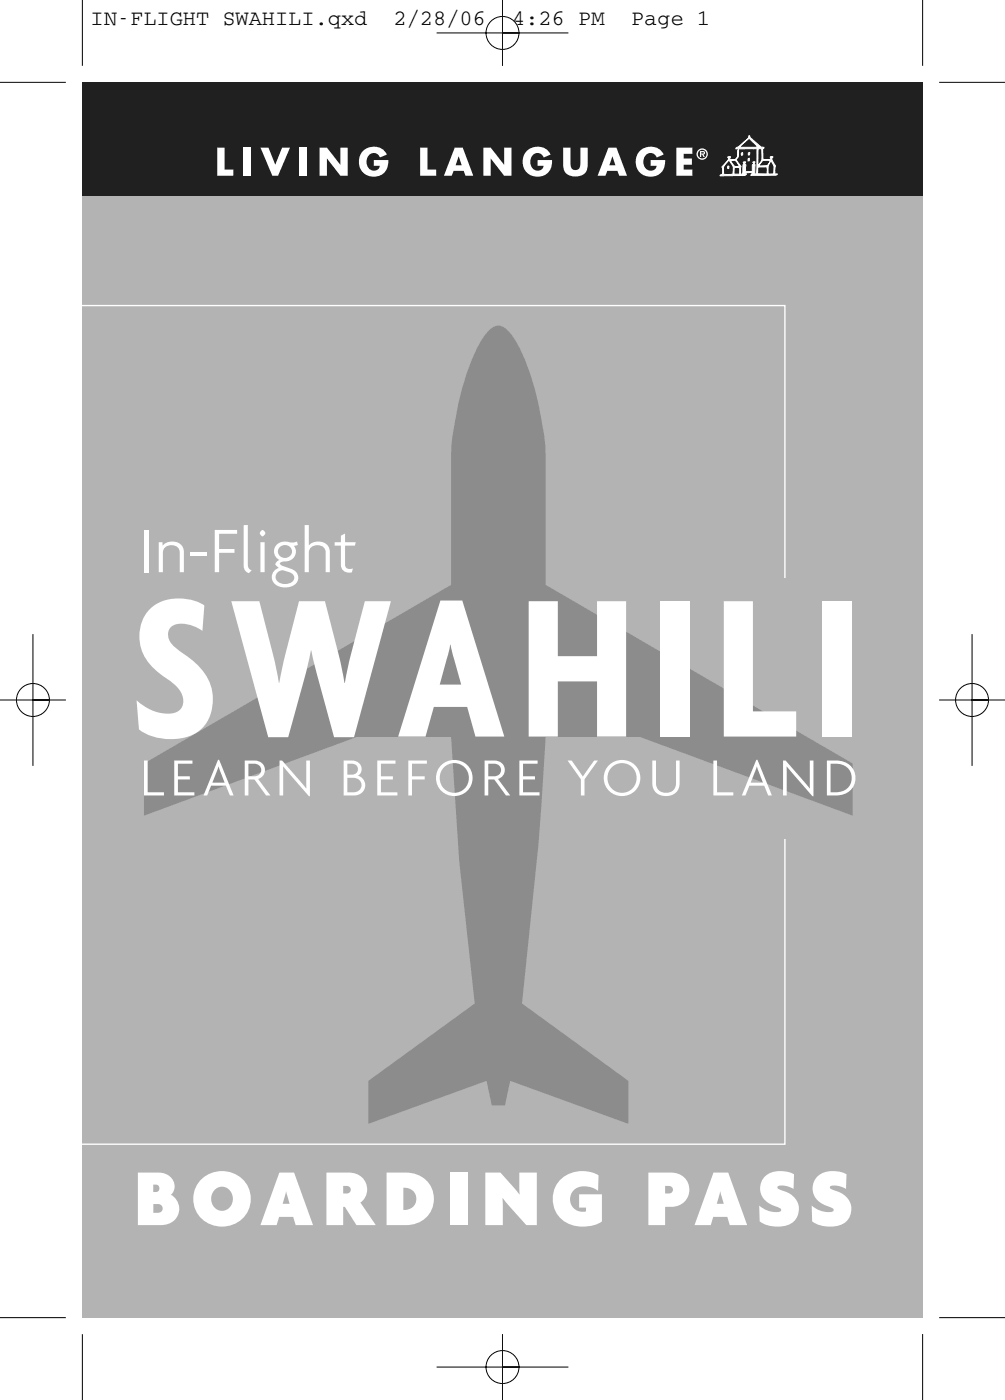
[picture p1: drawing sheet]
<svg xmlns="http://www.w3.org/2000/svg" width="129mm" height="180mm" viewBox="0 0 129 180" stroke-linecap="round" stroke-linejoin="round" font-family="sans-serif">
<path d="M10.5 10.5h108.1v158.9h-108.1z" fill="#b2b3b7"/>
<path d="M10.5 39.3h90.3v107.7h-90.3" fill="none" stroke="#fff" stroke-width=".18"/>
<path d="M98 74.3h6.6v33.5h-6.6z" fill="#b2b3b7"/>
<path d="M10.5 10.5h108.1v14.7h-108.1z" fill="#231f20"/>
<g fill="#fff">
<path d="M27.9 19h1v2.8h1.1v.8h-2.1z"/>
<path d="M31.3 19h.9v3.6h-.9z"/>
<path d="M33.5 19h1l.9 2.2 .8-2.2h1.1l-1.6 3.6h-.7z"/>
<path d="M38.5 19h.9v3.6h-.9z"/>
<path d="M41.1 19h.9l1.7 2.2v-2.2h1v3.6h-1l-1.7-2.2v2.2h-.9z"/>
<path d="M46.7 19.4a1.91 1.91 0 0 1 3 .5l-.9 .3a.87 .87 0 0 0-.9-.5 .87 .87 0 0 0-.8 .8 1.02 1.02 0 0 0 .3 1.1 1.02 1.02 0 0 0 1.2 .2l.2-.5h-.8v-.7h1.9a1.93 1.93 0 0 1-2.6 2 1.93 1.93 0 0 1-.6-3.2z"/>
<path d="M54 19h.9v2.8h1.1v.8h-2z"/>
<path d="M62.1 19h.9l1.8 2.2v-2.2h.9v3.6h-.9l-1.7-2.2-.1 2.2h-.9z"/>
<path d="M67.7 19.4a1.91 1.91 0 0 1 3 .5l-.9 .3a.87 .87 0 0 0-.9-.5 .87 .87 0 0 0-.7 .8 1.02 1.02 0 0 0 .2 1.1 1.02 1.02 0 0 0 1.2 .2l.2-.5h-.7v-.7h1.8a1.93 1.93 0 0 1-2.5 2 1.93 1.93 0 0 1-.7-3.2z"/>
<path d="M72.4 19h.9v1.9a.72 .72 0 0 0 .2 .8 .72 .72 0 0 0 .8 .1l.2-.3 .1-.3v-2.2h.9v2a1.46 1.46 0 0 1-1.9 1.7 1.36 1.36 0 0 1-1.2-1.7z"/>
<path d="M82.2 19.4a1.91 1.91 0 0 1 3.1 .5l-.9 .3a.87 .87 0 0 0-1-.5 .87 .87 0 0 0-.7 .8 1.02 1.02 0 0 0 .2 1.1 1.02 1.02 0 0 0 1.2 .2l.3-.5h-.8v-.7h1.9a1.93 1.93 0 0 1-2.6 2 1.93 1.93 0 0 1-.7-3.2z"/>
<path d="M86.9 19h2.1v.8h-1.2v.6h1.1v.8h-1.1v.6h1.2v.8h-2.1z"/>
<path d="M90.1 19.5v.2h.3v-.1zM89.9 19.4l.6 .1v.3l-.1 .1 .2 .3h-.2l-.2-.3h-.1v.3h-.2zM89.6 19.8a.6 .6 0 0 0 1.2 0 .6 .6 0 0 0-1.2 0zM89.5 19.8a.73 .73 0 0 1 1.4 0 .73 .73 0 0 1-1.4 0z"/>
<path d="M58.9 20.1l-.4 1.1h.8zM58.4 19h1l1.4 3.6h-1l-.2-.6h-1.3l-.3 .6h-1z"/>
<path d="M78.7 20.1l-.4 1.1h.8zM78.2 19h1l1.4 3.6h-1l-.3-.6h-1.3l-.2 .6h-1z"/>
</g>
<path d="M93.5 21.4l.1-.1 .1 .1-.2 .3z" fill-rule="evenodd" fill="#fff"/>
<path d="M93.5 21.4l.1-.1 .1 .1-.2 .3z" fill="none" stroke="#fff" stroke-width=".13"/>
<path d="M96.1 20.4v.3l.2-.1v-.2zM95.3 19.7v.3l.1-.2v-.2zM96.1 19.7v.2h.2v-.3zM97.4 19.1l.5 .1v.2a2.02 2.02 0 0 1-.4 1.8h.1a.93 .93 0 0 1 1.3-.5v.1l.2-.1a1.51 1.51 0 0 1 .3 1.6h-.7a2.12 2.12 0 0 1 .2-1.5l-.2 .3a1.32 1.32 0 0 1-1.1 .2l-.1-.1h-.1zM97.4 21.5h.2h1l-.1 .8h-1.2zM95.1 18.8l1.2-1 1 1a3.1 3.1 0 0 1-1.6 .1h-.6zM94.4 21.6h.6v.8h-.6zM93.6 20.6a1.46 1.46 0 0 1 .5 1.8h-1.1v-.2a1.51 1.51 0 0 1 .6-1.6zM93.9 20.7l.1-.1a.55 .55 0 0 1 .7 .4l.3 .3a.74 .74 0 0 1-1.1-.6zM94.6 19v.1h2.7l-.1 3.2h-.2v-1.1l-.1-.1 .1-.3-.3 .1 .1 .2-.1 .1v.8h-.9v-.8l-.1-.1 .1-.3h-.3l.1 .2a1.33 1.33 0 0 0-.2 1v.3l-.2 .1v-1l-.7-.9 .4-.4v-.9l-.1 .2-.1 .8-.1 .1a.76 .76 0 0 1-.8 .1v-.3l-.3 .1a.35 .35 0 0 1-.1 .6l-.6 .7a1.15 1.15 0 0 1-.1 .9l-.2 .2h3.1l.3-.2-.1-.2h.6h.2v.1l-.1 .2h3.2l.2-.1-.3-.1v-.6a.69 .69 0 0 0-.2-.8l-.2-.5 .1-.3-.3 .1v.3h-.9l-.1-.1v-.5a.85 .85 0 0 1 .2-.9l-.4-.1-1.4-1.2-.1-.3-.1 .1a1.12 1.12 0 0 1-.6 .8z" fill="#fff"/>
<path d="M94.6 19l1.3-1a.5 .5 0 0 0 .3-.5l.1-.1 .1 .3 1.4 1.2 .4 .1a.85 .85 0 0 0-.2 .9v.5l.1 .1h.9l-.1-.3 .1-.1h.3l-.1 .2a1.09 1.09 0 0 0 .4 1l-.1 1 .4 .1-.2 .1h-3.2l.1-.2v-.1h-.2h-.6l.1 .2-.2 .1-3.2 .1a.66 .66 0 0 0 .3-.8v-.4l.6-.6a.5 .5 0 0 0 .1-.6l.3-.1v.3l.1 .1a.6 .6 0 0 0 .8-.3l.1-.8 .1-.2v.9l-.4 .4 .7 .9v1l.2-.1v-.3a1.33 1.33 0 0 1 .2-1l-.1-.2h.3l-.1 .3 .1 .1v.8h.9v-.8l.1-.1-.1-.2 .3-.1-.1 .3 .1 .1v1.1h.2l.1-3.2h-2.7zM95.1 18.8l1.2-1 1 1a3.1 3.1 0 0 1-1.6 .1h-.6zM95.3 19.7l.1-.1v.2l-.1 .2zM96.1 19.7l.2-.1v.3h-.2zM97.4 19.1l.5 .1v.2a2.02 2.02 0 0 1-.4 1.8h.1a.93 .93 0 0 1 1.3-.5v.1l.2-.1a1.51 1.51 0 0 1 .3 1.6h-.7a2.12 2.12 0 0 1 .2-1.5l-.2 .3a1.32 1.32 0 0 1-1.1 .2l-.1-.1h-.1zM93.6 20.6a1.46 1.46 0 0 1 .5 1.8h-1.1v-.2a1.51 1.51 0 0 1 .6-1.6zM93.9 20.7l.1-.1a.55 .55 0 0 1 .7 .4l.3 .3a.74 .74 0 0 1-1.1-.6zM94.4 21.6h.6v.8h-.6zM96.1 20.4h.2v.2l-.2 .1zM97.4 21.5h.2h1l-.1 .8h-1.2z" fill="none" stroke="#fff" stroke-width=".13"/>
<path d="M63 42.3a1.4 1.4 0 0 1 2.1 0 14.2 14.2 0 0 1 2.9 5.5 37.5 37.5 0 0 1 2.1 11.6v15.8l39.5 22.9v6.7l-27.4-10.1h-12.1l-.9 13.3-2.1 21 13.6 9.9v5.5l-15.2-5.5-.6 3.2h-1.7l-.7-3.2-15.2 5.5v-5.5l13.7-9.9-2-18.3-1-16h-12.2l-27.3 10.1v-6.7l39.5-22.9v-15.8a25 25 0 0 1 .7-6.6 29.3 29.3 0 0 1 3.2-9.2z" fill-rule="evenodd" fill="#8a8c8f"/>
<path d="M10.2 -.1h82.4v4.7h-82.4z" fill="#fff"/>
<g fill="none" stroke="#fff" stroke-width=".18">
<path d="M0 10.6h8.5M10.6 0v8.5M56.1 4.2h16.9M64.6 4.2h2.1a2.12 2.12 0 0 1-3 2 2.12 2.12 0 0 1-.5-3.6 2.12 2.12 0 0 1 3.4 1.1l.1 .5M64.6 0v8.5M118.5 0v8.5M120.6 10.6h8.5M0 90h8.5M4.2 90h2.1a2.12 2.12 0 0 1-3 1.9 2.12 2.12 0 0 1-.4-3.6 2.12 2.12 0 0 1 3.4 1.1v.6M4.2 81.5v16.9M120.6 90h8.5M124.9 90h2.1a2.12 2.12 0 0 1-3 1.9 2.12 2.12 0 0 1-.5-3.6 2.12 2.12 0 0 1 3.4 1.1l.1 .6"/>
<path d="M124.9 81.5v16.9M0 169.3h8.5M10.6 171.4v8.5M56.1 175.7h16.9M64.6 175.7h2.1a2.12 2.12 0 0 1-3 1.9 2.12 2.12 0 0 1-.5-3.5 2.12 2.12 0 0 1 3.4 1l.1 .6M64.6 171.4v8.5M118.5 171.4v8.5M120.6 169.3h8.5"/>
</g>
<g fill="none" stroke="#000" stroke-width=".13">
<path d="M0 10.6h8.5M10.6 0v8.5M56.1 4.2h16.9M64.6 4.2h2.1a2.12 2.12 0 0 1-3 2 2.12 2.12 0 0 1-.5-3.6 2.12 2.12 0 0 1 3.4 1.1l.1 .5M64.6 0v8.5M118.5 0v8.5M120.6 10.6h8.5M0 90h8.5M4.2 90h2.1a2.12 2.12 0 0 1-3 1.9 2.12 2.12 0 0 1-.4-3.6 2.12 2.12 0 0 1 3.4 1.1v.6M4.2 81.5v16.9M120.6 90h8.5M124.9 90h2.1a2.12 2.12 0 0 1-3 1.9 2.12 2.12 0 0 1-.5-3.6 2.12 2.12 0 0 1 3.4 1.1l.1 .6"/>
<path d="M124.9 81.5v16.9M0 169.3h8.5M10.6 171.4v8.5M56.1 175.7h16.9M64.6 175.7h2.1a2.12 2.12 0 0 1-3 1.9 2.12 2.12 0 0 1-.5-3.5 2.12 2.12 0 0 1 3.4 1l.1 .6M64.6 171.4v8.5M118.5 171.4v8.5M120.6 169.3h8.5"/>
</g>
<text font-size="27.3" fill="#fff" x="16.9" y="94.7">SWAHILI</text>
<text font-size="10.6" fill="#fff" x="17.2" y="157.4">BOARDING PASS</text>
<text font-size="8.5" fill="#fff" x="17.9" y="73.5">In-Flight</text>
<text font-size="7" fill="#fff" x="18" y="102.2">LEARN BEFORE YOU LAND</text>
<g font-size="2.8">
<text x="11.6" y="3.2">IN-FLIGHT SWAHILI.qxd</text>
<text x="50.6" y="3.2">2/28/06</text>
<text x="65.8" y="3.2">4:26 PM</text>
<text x="81.1" y="3.2">Page 1</text>
</g>
</svg>
